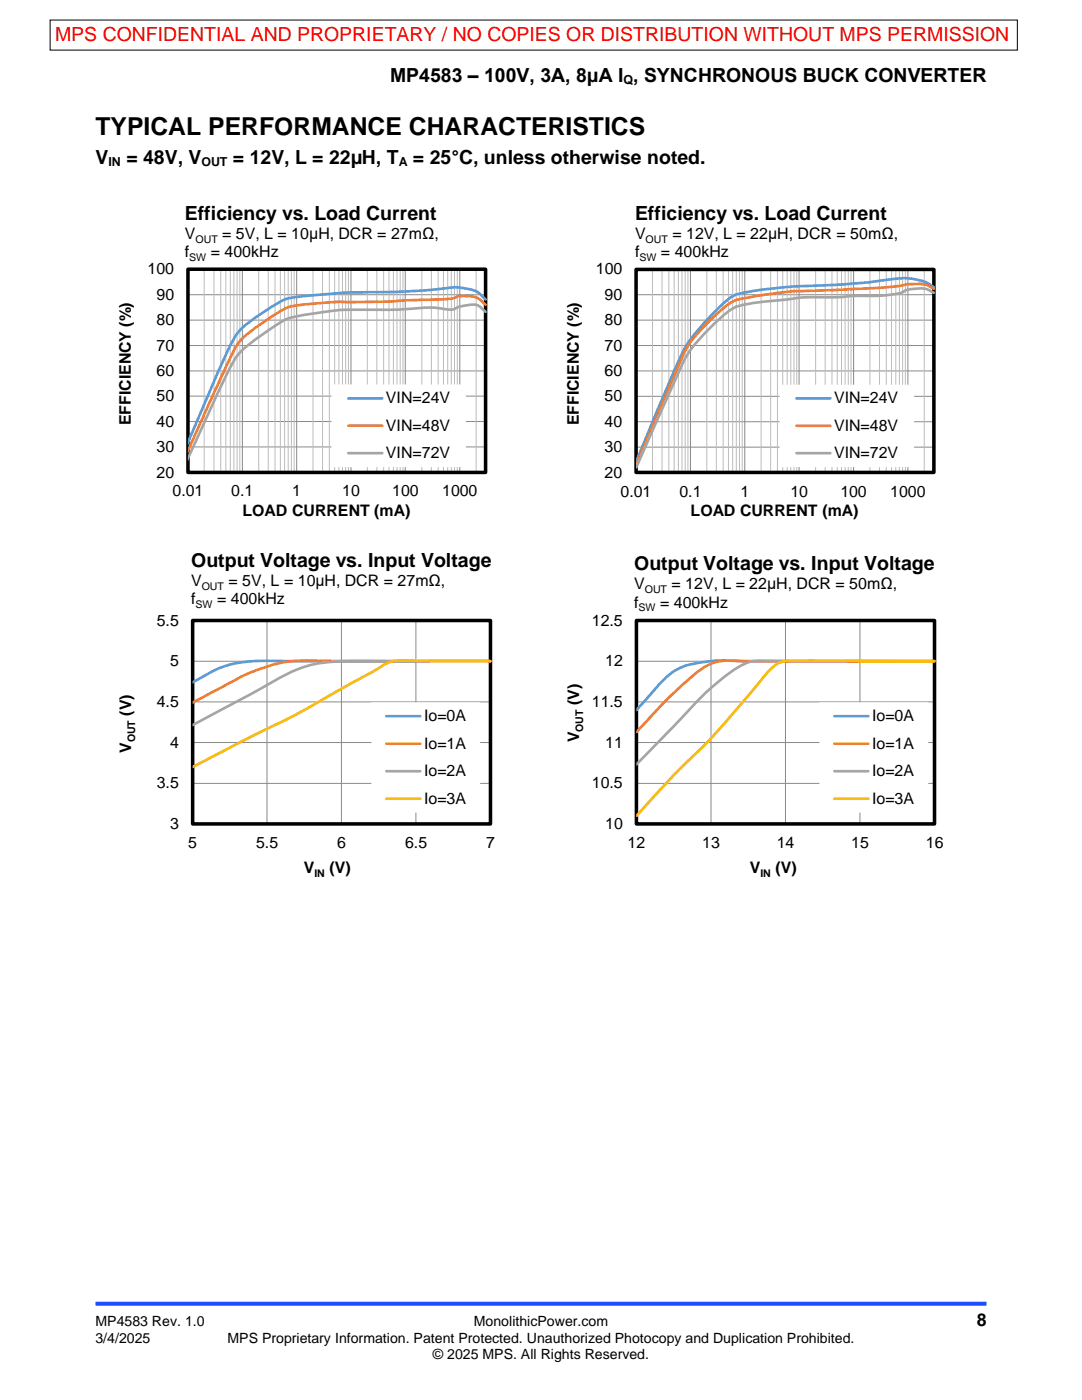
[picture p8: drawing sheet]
<svg xmlns="http://www.w3.org/2000/svg" width="216mm" height="279mm" viewBox="0 0 216 279" stroke-linecap="round" stroke-linejoin="round" font-family="sans-serif">
<path d="M19 260.2h177.8" fill="none" stroke="#1c4eff" stroke-width=".79" stroke-linecap="butt"/>
<g fill="none" stroke="#898989" stroke-width=".2">
<path d="M37.5 58.8h59.4M48.4 53.7v40.6M59.2 53.7v40.6M70 53.7v40.6M80.9 53.7v40.6M91.7 53.7v40.6M96.9 53.7h-59.4v40.6h59.4M37.5 63.9h59.4M37.5 69h59.4M37.5 74h59.4M37.5 79.1h59.4M37.5 84.1h59.4"/>
<path d="M37.5 89.2h59.4"/>
</g>
<g fill="none" stroke="#bcbcbc" stroke-width=".2">
<path d="M40.7 53.7v40.6M42.7 53.7v40.6M44 53.7v40.6M45.1 53.7v40.6M46 53.7v40.6M46.7 53.7v40.6M47.3 53.7v40.6M47.9 53.7v40.6M51.6 53.7v40.6M53.5 53.7v40.6M54.9 53.7v40.6M55.9 53.7v40.6"/>
<path d="M56.8 53.7v40.6M57.5 53.7v40.6M58.1 53.7v40.6M58.7 53.7v40.6M62.5 53.7v40.6M64.4 53.7v40.6M65.7 53.7v40.6M66.8 53.7v40.6M67.6 53.7v40.6M68.3 53.7v40.6M69 53.7v40.6M69.5 53.7v40.6"/>
<path d="M73.3 53.7v40.6M75.2 53.7v40.6M76.6 53.7v40.6M77.6 53.7v40.6M78.5 53.7v40.6M79.2 53.7v40.6M79.9 53.7v40.6M80.4 53.7v40.6M84.2 53.7v40.6M86.1 53.7v40.6M87.4 53.7v40.6M88.5 53.7v40.6"/>
<path d="M89.3 53.7v40.6M90.1 53.7v40.6M90.7 53.7v40.6M91.2 53.7v40.6M95 53.7v40.6M96.9 53.7v40.6"/>
</g>
<path d="M37.5 53.7h59.4v40.6h-59.4z" fill="none" stroke="#000" stroke-width=".7" stroke-linecap="butt"/>
<path d="M37.5 53.7v40.6h59.4" fill="none" stroke="#000" stroke-width=".2"/>
<path d="M96.9 59.8a5.3 5.3 0 0 0-4.2-2.3 16.9 16.9 0 0 0-6 .3l-9.1 .5a115.1 115.1 0 0 0-20.6 1.4l-2.4 1.3a29.5 29.5 0 0 0-7.3 5.6 91 91 0 0 0-5.8 12.4l-4.1 9.4" fill="none" stroke="#5b9bd5" stroke-width=".53"/>
<path d="M96.9 60.8a4.4 4.4 0 0 0-4.2-1.7h-1a8.5 8.5 0 0 1-4.1 .7l-13.3 .4a91.4 91.4 0 0 0-14.6 .7 8.6 8.6 0 0 0-5.1 2.1 28.7 28.7 0 0 0-7.3 5.8 385.5 385.5 0 0 0-9.9 21.3" fill="none" stroke="#ed7d31" stroke-width=".53"/>
<path d="M96.9 62.2l-.7-.6a2.64 2.64 0 0 0-2.9-.7l-1.6 .3-.9 .4a10.2 10.2 0 0 1-4.1-.2h-1.3a148.5 148.5 0 0 1-17 .4 65.1 65.1 0 0 0-11.4 2l-2.4 1.5a34.3 34.3 0 0 0-7.3 5.7l-.3 .5a303.8 303.8 0 0 0-9.6 20.1" fill="none" stroke="#a5a5a5" stroke-width=".53"/>
<path d="M66.1 76.7h26.9v16.5h-26.9z" fill-rule="evenodd" fill="#fff"/>
<path d="M186.3 57.3a10.7 10.7 0 0 0-7.8-1.6l-5.9 .7-7.9 .5a91.2 91.2 0 0 0-17.6 1.8 18.9 18.9 0 0 0-5.7 4.7 27.3 27.3 0 0 0-7 10.9l-7.5 17.9M69.5 79.5h6.8" fill="none" stroke="#5b9bd5" stroke-width=".53"/>
<path d="M186.3 57.6a5.4 5.4 0 0 0-4.1-.9h-.6a168.8 168.8 0 0 1-19.7 1.3 70.4 70.4 0 0 0-15.4 2 36.7 36.7 0 0 0-9.5 9.5l-1 2-9 21.2M69.5 84.9h6.8" fill="none" stroke="#ed7d31" stroke-width=".53"/>
<path d="M186.3 58.4a4.8 4.8 0 0 0-4.1-.7l-1 .1a11.5 11.5 0 0 1-5.7 1.2h-3.8a120.2 120.2 0 0 1-12 .4l-7.7 .9a24.5 24.5 0 0 0-5.5 1.1 37.5 37.5 0 0 0-9.8 10.2l-9.7 21.7M69.5 90.4h6.8" fill="none" stroke="#a5a5a5" stroke-width=".53"/>
<g fill="none" stroke="#898989" stroke-width=".2">
<path d="M126.9 58.8h59.4M137.8 53.7v40.6M148.6 53.7v40.6M159.4 53.7v40.6M170.3 53.7v40.6M181.2 53.7v40.6M186.3 53.7h-59.4v40.6h59.4M126.9 63.9h59.4M126.9 69h59.4M126.9 74h59.4M126.9 79.1h59.4M126.9 84.2h59.4"/>
<path d="M126.9 89.2h59.4"/>
</g>
<g fill="none" stroke="#bcbcbc" stroke-width=".2">
<path d="M130.2 53.7v40.6M132.1 53.7v40.6M133.5 53.7v40.6M134.5 53.7v40.6M135.4 53.7v40.6M136.1 53.7v40.6M136.7 53.7v40.6M137.3 53.7v40.6M141 53.7v40.6M142.9 53.7v40.6M144.3 53.7v40.6M145.4 53.7v40.6"/>
<path d="M146.2 53.7v40.6M146.9 53.7v40.6M147.6 53.7v40.6M148.1 53.7v40.6M151.9 53.7v40.6M153.8 53.7v40.6M155.1 53.7v40.6M156.2 53.7v40.6M157.1 53.7v40.6M157.8 53.7v40.6M158.4 53.7v40.6M159 53.7v40.6"/>
<path d="M162.7 53.7v40.6M164.7 53.7v40.6M166 53.7v40.6M167.1 53.7v40.6M167.9 53.7v40.6M168.6 53.7v40.6M169.3 53.7v40.6M169.8 53.7v40.6M173.6 53.7v40.6M175.5 53.7v40.6M176.8 53.7v40.6M177.9 53.7v40.6"/>
<path d="M178.7 53.7v40.6M179.5 53.7v40.6M180.1 53.7v40.6M180.7 53.7v40.6M184.4 53.7v40.6M186.3 53.7v40.6"/>
</g>
<path d="M126.9 53.8h59.4v40.5h-59.4z" fill="none" stroke="#000" stroke-width=".7" stroke-linecap="butt"/>
<path d="M126.9 53.7v40.6h59.4" fill="none" stroke="#000" stroke-width=".2"/>
<path d="M155.6 76.8h26.8v16.4h-26.8z" fill-rule="evenodd" fill="#fff"/>
<path d="M158.9 79.5h6.8M97.9 132l-42.8-.1a26.1 26.1 0 0 0-12.2 1.8l-4.5 2.5" fill="none" stroke="#5b9bd5" stroke-width=".53"/>
<path d="M158.9 85h6.8M97.9 131.9h-33.1a31.1 31.1 0 0 0-19.7 4.8l-6.7 3.5" fill="none" stroke="#ed7d31" stroke-width=".53"/>
<path d="M158.9 90.4h6.8M97.9 132l-25.8-.1a35.3 35.3 0 0 0-12 1.4 108.4 108.4 0 0 0-11.5 6l-10.2 5.4" fill="none" stroke="#a5a5a5" stroke-width=".53"/>
<path d="M38.4 123.8h59.5v40.7h-59.5zM38.4 132h59.5M53.3 123.8v40.7M68.1 123.8v40.7M83 123.8v40.7M38.4 140.1h59.5M38.4 148.2h59.5M38.4 156.3h59.5" fill="none" stroke="#898989" stroke-width=".2"/>
<path d="M38.4 123.8h59.5v40.6h-59.5z" fill="none" stroke="#000" stroke-width=".7" stroke-linecap="butt"/>
<path d="M38.4 123.8v40.7h59.5" fill="none" stroke="#000" stroke-width=".2"/>
<path d="M97.9 131.9h-13a26.2 26.2 0 0 0-7.1 .2l-1.3 .6-2.4 1.5-5 2.7a204.7 204.7 0 0 1-20.5 10.9l-10.2 5.3" fill="none" stroke="#ffc000" stroke-width=".53"/>
<path d="M74.1 140.2h21.7v22h-21.7z" fill-rule="evenodd" fill="#fff"/>
<path d="M186.5 131.9h-38.9a30.1 30.1 0 0 0-11.5 1.2 17 17 0 0 0-6.1 5.3l-3 3.3M77.1 142.9h6.8" fill="none" stroke="#5b9bd5" stroke-width=".53"/>
<path d="M186.5 132h-37.2a26.3 26.3 0 0 0-6.6 .2 18.5 18.5 0 0 0-6.8 4.7l-3.7 3.6-5.2 5.6M77.1 148.4h6.8" fill="none" stroke="#ed7d31" stroke-width=".53"/>
<path d="M186.5 131.9h-31a21.8 21.8 0 0 0-6.2 .3 33 33 0 0 0-9.7 7.2l-12.6 13.2M77.1 153.9h6.8" fill="none" stroke="#a5a5a5" stroke-width=".53"/>
<path d="M186.5 132l-20.6-.1a74.5 74.5 0 0 0-9.9 .2 10.1 10.1 0 0 0-4.2 3.7l-1.1 1.4a165.4 165.4 0 0 1-16.3 17.5l-7.4 8.1M77.1 159.4h6.8" fill="none" stroke="#ffc000" stroke-width=".53"/>
<path d="M127 123.8h59.5v40.7h-59.5zM127 132h59.5M141.9 123.8v40.7M156.7 123.8v40.7M171.6 123.8v40.7M127 140.1h59.5M127 148.2h59.5M127 156.3h59.5" fill="none" stroke="#898989" stroke-width=".2"/>
<path d="M127 123.8h59.5v40.6h-59.5z" fill="none" stroke="#000" stroke-width=".7" stroke-linecap="butt"/>
<path d="M127 123.8v40.7h59.5" fill="none" stroke="#000" stroke-width=".2"/>
<path d="M163.5 140.2h21.7v22h-21.7z" fill-rule="evenodd" fill="#fff"/>
<path d="M166.5 142.9h6.8" fill="none" stroke="#5b9bd5" stroke-width=".53"/>
<path d="M166.5 148.4h6.8" fill="none" stroke="#ed7d31" stroke-width=".53"/>
<path d="M166.5 153.9h6.8" fill="none" stroke="#a5a5a5" stroke-width=".53"/>
<path d="M166.5 159.4h6.8" fill="none" stroke="#ffc000" stroke-width=".53"/>
<path d="M10 4h193v6h-193z" fill="#fff" stroke="#000" stroke-width=".2"/>
<text font-size="4.9" x="19" y="27">TYPICAL PERFORMANCE CHARACTERISTICS</text>
<text font-size="3.9" fill="#f00" x="11" y="8.2">MPS CONFIDENTIAL AND PROPRIETARY / NO COPIES OR DISTRIBUTION WITHOUT MPS PERMISSION</text>
<g font-size="3.9">
<text x="77.8" y="16.3">MP4583 – 100V, 3A, 8μA I , SYNCHRONOUS BUCK CONVERTER</text>
<text x="19" y="32.7">V</text>
<text x="25.2" y="32.7">= 48V, V</text>
<text x="46.5" y="32.7">= 12V, L = 22µH, T</text>
<text x="82.4" y="32.7">= 25°C, unless otherwise noted.</text>
<text x="36.9" y="43.9">Efficiency vs. Load Current</text>
<text x="126.7" y="43.9">Efficiency vs. Load Current</text>
<text x="38.1" y="113.1">Output Voltage vs. Input Voltage</text>
<text x="126.5" y="113.8">Output Voltage vs. Input Voltage</text>
</g>
<text font-size="3.5" x="194.9" y="264.6">8</text>
<g font-size="3.2">
<text x="36.9" y="47.7">V</text>
<text x="44.3" y="47.7">= 5V, L = 10μH, DCR = 27mΩ,</text>
<text x="126.7" y="47.7">V</text>
<text x="134.2" y="47.7">= 12V, L = 22μH, DCR = 50mΩ,</text>
<text x="36.9" y="51.3">f</text>
<text x="42.1" y="51.3">= 400kHz</text>
<text x="126.7" y="51.3">f</text>
<text x="131.9" y="51.3">= 400kHz</text>
<text x="29.5" y="54.7">100</text>
<text x="31.2" y="59.8">90</text>
<text x="118.9" y="54.8">100</text>
<text x="120.7" y="59.8">90</text>
<text x="31.2" y="64.9">80</text>
<text x="120.7" y="64.9">80</text>
<text x="31.2" y="70">70</text>
<text x="120.7" y="70">70</text>
<text x="31.2" y="75">60</text>
<text x="120.7" y="75">60</text>
<text x="31.2" y="80.1">50</text>
<text x="77" y="80.5">VIN=24V</text>
<text x="120.7" y="80.1">50</text>
<text x="166.4" y="80.5">VIN=24V</text>
<text x="26.1" y="84.9" transform="rotate(-90 26.1 84.9)">EFFICIENCY (%)</text>
<text x="31.2" y="85.2">40</text>
<text x="77" y="86">VIN=48V</text>
<text x="115.5" y="84.9" transform="rotate(-90 115.5 84.9)">EFFICIENCY (%)</text>
<text x="120.7" y="85.2">40</text>
<text x="166.4" y="86">VIN=48V</text>
<text x="31.2" y="95.3">20</text>
<text x="31.2" y="90.2">30</text>
<text x="77" y="91.5">VIN=72V</text>
<text x="120.7" y="95.3">20</text>
<text x="120.7" y="90.2">30</text>
<text x="166.4" y="91.5">VIN=72V</text>
<text x="34.4" y="99.1">0.01</text>
<text x="46.1" y="99.1">0.1</text>
<text x="58.3" y="99.1">1</text>
<text x="68.3" y="99.1">10</text>
<text x="78.3" y="99.1">100</text>
<text x="88.2" y="99.1">1000</text>
<text x="123.8" y="99.1">0.01</text>
<text x="135.6" y="99.1">0.1</text>
<text x="147.7" y="99.1">1</text>
<text x="157.7" y="99.1">10</text>
<text x="167.7" y="99.1">100</text>
<text x="177.6" y="99.1">1000</text>
<text x="48.4" y="103">LOAD CURRENT (mA)</text>
<text x="137.8" y="103">LOAD CURRENT (mA)</text>
<text x="38.1" y="116.9">V</text>
<text x="45.6" y="116.9">= 5V, L = 10μH, DCR = 27mΩ,</text>
<text x="126.5" y="117.6">V</text>
<text x="134" y="117.6">= 12V, L = 22μH, DCR = 50mΩ,</text>
<text x="31.3" y="124.8">5.5</text>
<text x="38.1" y="120.5">f</text>
<text x="43.3" y="120.5">= 400kHz</text>
<text x="118.1" y="124.8">12.5</text>
<text x="126.5" y="121.2">f</text>
<text x="131.7" y="121.2">= 400kHz</text>
<text x="33.9" y="133">5</text>
<text x="120.7" y="133">12</text>
<text x="26.2" y="142.8" transform="rotate(-90 26.2 142.8)">(V)</text>
<text x="31.3" y="141.1">4.5</text>
<text x="84.6" y="144">Io=0A</text>
<text x="115.6" y="140.7" transform="rotate(-90 115.6 140.7)">(V)</text>
<text x="118.1" y="141.1">11.5</text>
<text x="174" y="144">Io=0A</text>
<text x="33.9" y="149.2">4</text>
<text x="84.6" y="149.5">Io=1A</text>
<text x="115.6" y="148.2" transform="rotate(-90 115.6 148.2)">V</text>
<text x="120.7" y="149.2">11</text>
<text x="174" y="149.5">Io=1A</text>
<text x="26.2" y="150.3" transform="rotate(-90 26.2 150.3)">V</text>
<text x="84.6" y="155">Io=2A</text>
<text x="174" y="155">Io=2A</text>
<text x="31.3" y="157.4">3.5</text>
<text x="84.6" y="160.4">Io=3A</text>
<text x="118.1" y="157.4">10.5</text>
<text x="174" y="160.4">Io=3A</text>
<text x="33.9" y="165.5">3</text>
<text x="120.7" y="165.5">10</text>
<text x="37.5" y="169.3">5</text>
<text x="51.1" y="169.3">5.5</text>
<text x="67.3" y="169.3">6</text>
<text x="80.8" y="169.3">6.5</text>
<text x="97" y="169.3">7</text>
<text x="125.2" y="169.3">12</text>
<text x="140.1" y="169.3">13</text>
<text x="155" y="169.3">14</text>
<text x="169.9" y="169.3">15</text>
<text x="184.7" y="169.3">16</text>
<text x="60.6" y="174.2">V</text>
<text x="65.8" y="174.2">(V)</text>
<text x="149.6" y="174.2">V</text>
<text x="154.7" y="174.2">(V)</text>
</g>
<g font-size="2.8">
<text x="19" y="264.6">MP4583 Rev. 1.0</text>
<text x="19" y="267.9">3/4/2025</text>
<text x="45.4" y="267.9">MPS Proprietary Information. Patent Protected. Unauthorized Photocopy and Duplication Prohibited.</text>
<text x="94.6" y="264.6">MonolithicPower.com</text>
<text x="86.4" y="271.2">© 2025 MPS. All Rights Reserved.</text>
</g>
<g font-size="2.5">
<text x="124.4" y="16.7">Q</text>
<text x="21.6" y="33.1">IN</text>
<text x="40.2" y="33.1">OUT</text>
<text x="79.6" y="33.1">A</text>
</g>
<g font-size="2.1">
<text x="37.8" y="52.1">SW</text>
<text x="39" y="48.4">OUT</text>
<text x="127.6" y="52.1">SW</text>
<text x="128.8" y="48.5">OUT</text>
<text x="40.3" y="117.7">OUT</text>
<text x="128.7" y="118.4">OUT</text>
<text x="39" y="121.3">SW</text>
<text x="127.4" y="122">SW</text>
<text x="27" y="148.2" transform="rotate(-90 27 148.2)">OUT</text>
<text x="116.3" y="146" transform="rotate(-90 116.3 146)">OUT</text>
<text x="62.7" y="175">IN</text>
<text x="151.7" y="175">IN</text>
</g>
</svg>
